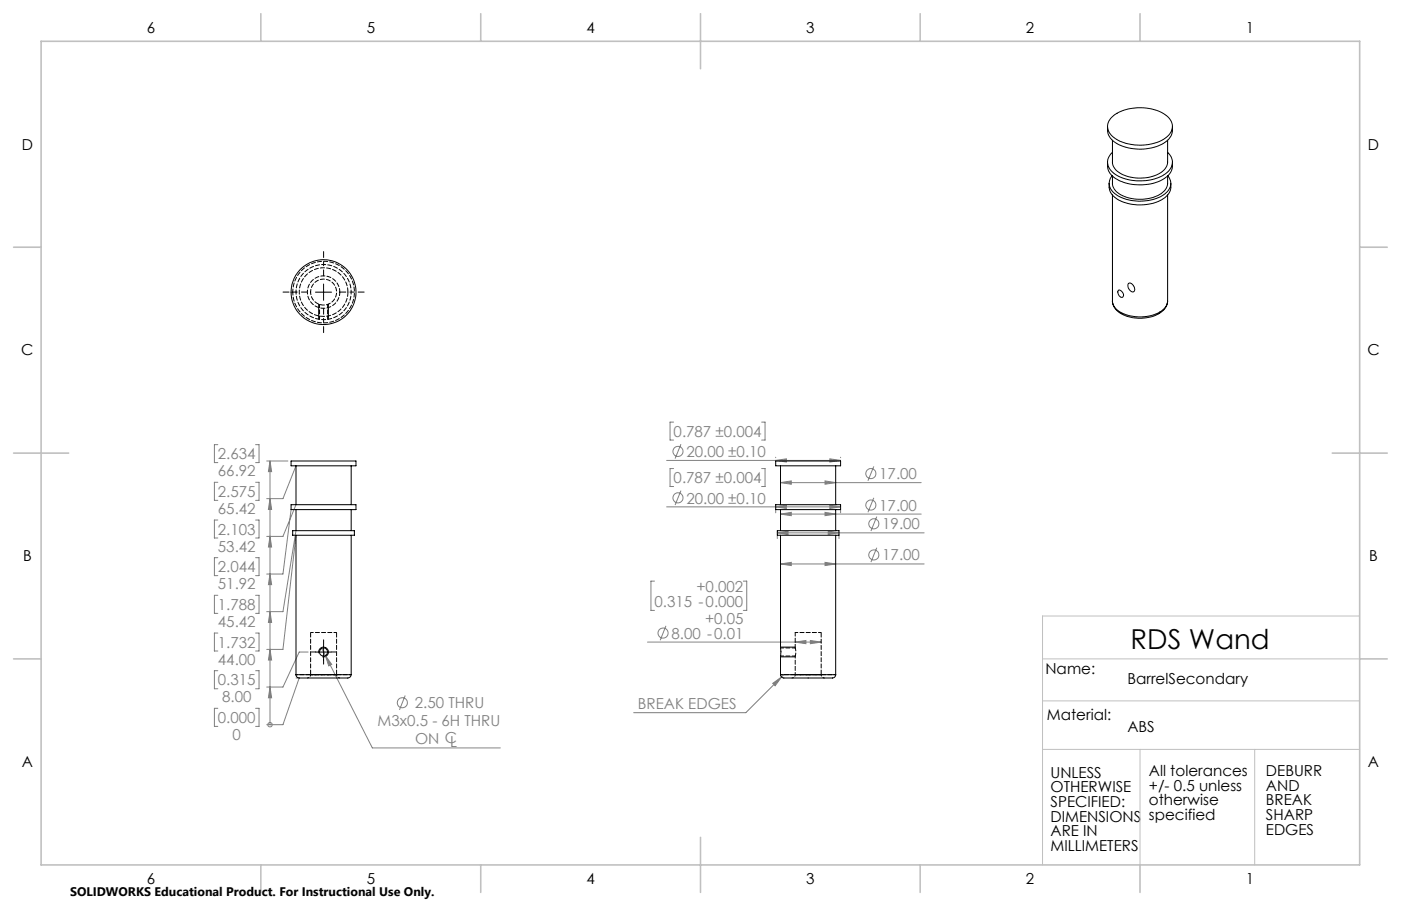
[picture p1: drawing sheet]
<svg xmlns="http://www.w3.org/2000/svg" width="432mm" height="279mm" viewBox="0 0 432 279" stroke-linecap="round" stroke-linejoin="round" font-family="sans-serif">
<g fill="none" stroke="#808080" stroke-width=".31">
<path d="M67.1 137.1h-1v5.6h1M78.8 137.1h1v5.6h-1M207.6 130.2h-1.1v5.5h1.1M209.9 137l-1.8 4.4M234.7 130.2h1.1v5.5h-1.1M67.1 148.7h-1v5.6h1M78.8 148.7h1v5.6h-1M82.2 142.2h6.5M83.2 142.2v81.3M83.2 153.8l.5 3.3h-1zM83.2 142.2l.5 3.3h-1zM89.7 157.2l-2.5 19.8h-5"/>
<path d="M91.2 155.6l-4 9.8h-5M91.2 143.7l-4 10.1h-5M205.5 156.3h53.6M205.5 142h53.6M207.6 144.5h-1.1v5.5h1.1M209.9 151.3l-1.8 4.5M234.7 144.5h1.1v5.5h-1.1M239.1 156.3l3.3-.5v1zM239.1 142l3.3-.5v1zM239.1 141v.1M239.1 157.3v.9M240.6 158.5l3.3-.5v1z"/>
<path d="M240.6 158.5h43.3M240.6 148.8l3.3-.5v1zM240.6 148.8h43.3M254.3 158l3.3 .5-3.3 .5zM254.3 148.3l3.3 .5-3.3 .5zM255.8 155.8l3.3 .5-3.3 .5zM255.8 141.5l3.3 .5-3.3 .5zM259.1 141v.1M259.1 157.3v.9M269.3 153.5l-1.8 4.5M269.3 143.8l-1.8 4.5M270.2 159.3l-1.8 4.5"/>
<path d="M67.1 160.4h-1v5.5h1M67.1 172h-1v5.5h1M78.8 160.4h1v5.5h-1M78.8 172h1v5.5h-1M83.2 177l.5 3.3h-1zM83.2 165.4l.5 3.3h-1zM91.2 165.1l-4 35.2h-5M91.2 163.7l-4 24.9h-5M201.7 179.2h-1.1v9h1.1M229.1 179.2h1.1v9h-1.1M239.6 164.3l3.3-.5v1zM239.6 165.3v.8"/>
<path d="M239.6 164.3h45.2M240.6 173.9l3.3-.5v1zM240.6 173.9h44.2M254.3 173.4l3.3 .5-3.3 .5zM255.3 163.8l3.3 .5-3.3 .5zM258.6 165.3v.8M270.2 168.9l-1.8 4.5M67.1 183.6h-1v5.6h1M67.1 195.2h-1v5.6h1M78.8 183.6h1v5.6h-1M78.8 195.2h1v5.6h-1M83.2 188.6l.5 3.3h-1z"/>
<path d="M99.2 200l15.6 30.6h39.4M199.6 198h53.5M205.2 193l-1.7 4.4M245.1 198l3.3-.5v1zM249.8 197.5l3.3 .5-3.3 .5zM67.1 218.4h-1v5.6h1M67.1 206.8h-1v5.6h1M78.8 218.4h1v5.6h-1M78.8 206.8h1v5.6h-1M83.2 211.9l.5 3.3h-1zM83.2 200.3l.5 3.3h-1zM91.2 209.1h1l-5 14.4h-5"/>
<path d="M95 201.1h-2.8l-5 10.8h-5M100.3 202.2l1.9 2.7-.9 .5zM124.9 214.5l-1.8 4.4M238.2 210.7l2.7-1.9-2 2.7zM241.6 208.1l-11.7 11.7h-34.6M83.2 223.5h.1"/>
<circle cx="208.9" cy="139.2" r="1.56"/>
<circle cx="208.9" cy="153.5" r="1.56"/>
<circle cx="268.4" cy="155.8" r="1.56"/>
<circle cx="268.4" cy="146" r="1.55"/>
<circle cx="269.3" cy="171.1" r="1.56"/>
<circle cx="269.3" cy="161.5" r="1.55"/>
<circle cx="204.4" cy="195.2" r="1.56"/>
<circle cx="124" cy="216.7" r="1.56"/>
<circle cx="83.2" cy="223.5" r=".68"/>
</g>
<path d="M97.2 90.1h5M98.2 93.8v4.7M99.7 87.6v5M101.2 93.8v4.7M347.8 87.4a1.68 1.68 0 0 1 1.9 2.1 .78 .78 0 0 1-.7 .6 .78 .78 0 0 1-.8-.6l-.6-1.2zM99.7 198.6v5M240.6 199.6h4.5M97.2 201.1h5M98.3 201.5a1.5 1.5 0 0 1 1.3-1.9 1.5 1.5 0 0 1 1.6 1.6 1.5 1.5 0 0 1-1.9 1.3M240.6 202.6h4.5" fill="none" stroke="#000" stroke-width=".31"/>
<path d="M419.1 190h-97.8v76.7M321.3 203.2h97.8M321.3 216.1h97.8M321.3 231.1h97.8M351.4 231.1v35.6M386.7 231.1v35.6" fill="none" stroke="#c0c0c0" stroke-width=".31"/>
<g fill="none" stroke="#c0c0c0" stroke-width=".5">
<path d="M12.7 12.7h406.4v254h-406.4zM80.4 4.2v8.5M148.2 4.2v8.5M215.9 4.2v17M283.6 4.2v8.5M351.4 4.2v8.5M4.2 76.2h8.5M419.1 76.2h8.5M4.2 139.7h17M410.6 139.7h17M4.2 203.2h8.5M419.1 203.2h8.5"/>
<path d="M215.9 258.2v17M80.4 266.7v8.5M148.2 266.7v8.5M283.6 266.7v8.5M351.4 266.7v8.5"/>
</g>
<path d="M99.7 198.6v-1.3M97.2 201.1h-1.2M99.7 203.6v1.2M102.2 201.1h1.3" fill="none" stroke="#000" stroke-width=".31" stroke-dasharray="15.2 1.3 1.3 1.3"/>
<path d="M94.7 90.1h-7.5M99.7 85.1v-7.5M99.7 95.1v7.5M104.7 90.1h7.5" fill="none" stroke="#000" stroke-width=".31" stroke-dasharray="15.2 1.3 1.3 1.3" stroke-dashoffset="13.4"/>
<g fill="#808080">
<path d="M83.2 211.9l.5 3.3h-1zM83.2 200.3l.5 3.3h-1zM83.2 188.6l.5 3.3h-1zM83.2 177l.5 3.3h-1zM83.2 165.4l.5 3.3h-1zM83.2 153.8l.5 3.3h-1zM83.2 142.2l.5 3.3h-1z"/>
<path d="M254.3 158l3.3 .5-3.3 .5zM240.6 158.5l3.3-.5v1z"/>
<path d="M100.3 202.2l1 3.2 .9-.5zM238.2 210.7l.7 .8 2-2.7zM240.6 173.9l3.3-.5v1zM254.3 173.4l3.3 .5-3.3 .5zM245.1 198l3.3-.5v1zM249.8 197.5l3.3 .5-3.3 .5zM239.6 164.3l3.3-.5v1zM255.3 163.8l3.3 .5-3.3 .5zM239.1 156.3l3.3-.5v1zM255.8 155.8l3.3 .5-3.3 .5zM240.6 148.8l3.3-.5v1zM254.3 148.3l3.3 .5-3.3 .5zM239.1 142l3.3-.5v1zM255.8 141.5l3.3 .5-3.3 .5z"/>
</g>
<g fill="none" stroke="#000" stroke-width=".31">
<path d="M341.3 39a5.9 5.9 0 0 0 5.1 6.2 14.8 14.8 0 0 0 13.5-2 4.5 4.5 0 0 0 1.5-4.2M342.6 36.2a14.5 14.5 0 0 1 14-2.1 5.9 5.9 0 0 1 4.8 5.2 7 7 0 0 1-6.2 5 14.6 14.6 0 0 1-12.3-2.2 3.8 3.8 0 0 1-.3-5.9zM341.3 50a5.4 5.4 0 0 0 3.9 5.8 15.1 15.1 0 0 0 14.7-1.6 4.6 4.6 0 0 0 1.5-4.2M341.8 56.6a5.6 5.6 0 0 0 4.8 5.8 14.2 14.2 0 0 0 12.8-1.8 4.3 4.3 0 0 0 1.5-4M342.8 54.2a3.9 3.9 0 0 0 1.6 6.1 14.3 14.3 0 0 0 15-.8 3.5 3.5 0 0 0 .5-5.3M342.9 43.3v6.7a5.1 5.1 0 0 0 4.3 4.3 12.3 12.3 0 0 0 11.7-2l.9-1.8 .1-7.2M342.9 47a4 4 0 0 0 .8 6.7 15.1 15.1 0 0 0 15.9-.4 3.9 3.9 0 0 0 .3-6.3M342.9 54.3v2.3a5.1 5.1 0 0 0 4.3 4.2 12.3 12.3 0 0 0 11.7-2l.9-1.8 .1-2.7M342.9 60.1v32.8M359.9 60.1v32.7M344.7 89.6a1.37 1.37 0 0 1 1.3 .6 1.37 1.37 0 0 1 0 1.5 1.45 1.45 0 0 1-1.3-2.1zM359.8 92.8a5.4 5.4 0 0 1-4.2 4.7 11.6 11.6 0 0 1-11.7-2.1l-.9-1.5-.1-1"/>
<path d="M359.9 92.8a5 5 0 0 1-4.1 4.2 12.5 12.5 0 0 1-11.8-1.8l-.8-1-.3-1.3M89.7 155.6h20v1.6h-20zM89.7 142.2h20v1.5h-20zM91.2 143.7v11.9M91.2 157.2v6.5M108.2 143.7v11.9M108.2 157.2v6.5M239.1 155.6h20v1.6h-20zM239.1 142.2h20v1.5h-20zM240.6 143.7v11.9M240.6 157.2v6.5M257.6 143.7v11.9"/>
<path d="M257.6 157.2v6.5M90.2 163.7h19v1.4h-19zM91.2 165.1v43M108.2 165.1v43M239.6 163.7h19v1.4h-19zM240.6 165.1v43M257.6 165.1v43M91.2 208.1a1.47 1.47 0 0 0 2 1h10.2a9.7 9.7 0 0 0 4.5-.3l.3-.7M91.2 208.1h17M240.6 208.1a1.66 1.66 0 0 0 2.3 1h10.2a7.9 7.9 0 0 0 4.2-.3l.3-.7M240.6 208.1h17"/>
<circle cx="99.7" cy="90.1" r="10"/>
<circle cx="99.7" cy="201.1" r="1.26"/>
</g>
<path d="M90.2 90.1a9.5 9.5 0 0 0 14.1 8.3 9.5 9.5 0 0 0 .6-16.3 9.5 9.5 0 0 0-14.6 7.3l-.1 .7M245.1 199.8h-4.5M245.1 199.8l.2 1.1-.2 1.4M103.7 208.1h-8h8M240.6 202.3h4.5M249.1 208.1h-4h8h-4" fill="none" stroke="#000" stroke-width=".31" stroke-dasharray="1.3 .6" stroke-dashoffset=".3"/>
<path d="M95.7 195.1h8M245.1 195.1h8" fill="none" stroke="#000" stroke-width=".31" stroke-dasharray="1.3 .6" stroke-dashoffset=".4"/>
<path d="M95.7 208.1a1 1 0 0 1-1 1M104.7 209.1a1 1 0 0 1-1-1M245.1 208.1a1 1 0 0 1-1 1M254.1 209.1a1 1 0 0 1-1-1" fill="none" stroke="#000" stroke-width=".31" stroke-dasharray="1.3 .6" stroke-dashoffset=".8"/>
<path d="M107.2 90.1a7.5 7.5 0 0 1-11 6.6 7.5 7.5 0 0 1-.6-12.9 7.5 7.5 0 0 1 11.6 5.7v.6M95.7 195.1v13M103.7 208.1v-13M253.1 208.1v-13" fill="none" stroke="#000" stroke-width=".31" stroke-dasharray="1.3 .6" stroke-dashoffset="-.1"/>
<path d="M108.2 208.1h-17M257.6 208.1h-17" fill="none" stroke="#000" stroke-width=".31" stroke-dasharray="1.3 .6" stroke-dashoffset=".7"/>
<path d="M240.7 200.8v.3" fill="none" stroke="#000" stroke-width=".31" stroke-dasharray="1.3 .6"/>
<path d="M91.2 90.1a8.5 8.5 0 0 0 12.6 7.4 8.5 8.5 0 0 0 .6-14.6 8.5 8.5 0 0 0-13.1 6.5l-.1 .7M245.1 202.3v5.8" fill="none" stroke="#000" stroke-width=".31" stroke-dasharray="1.3 .6" stroke-dashoffset=".6"/>
<path d="M98.5 93.9v4.6M101 98.5v-4.6M104.7 90.1a5 5 0 0 0-7.3-4.4 5 5 0 0 0-.4 8.5 5 5 0 0 0 7.7-3.6v-.5M245.1 195.1v4.7" fill="none" stroke="#000" stroke-width=".31" stroke-dasharray="1.3 .6" stroke-dashoffset=".2"/>
<path d="M95.7 90.1a4 4 0 0 0 5.9 3.5 4 4 0 0 0 .4-6.8 4 4 0 0 0-6.2 2.8l-.1 .5" fill="none" stroke="#000" stroke-width=".31" stroke-dasharray="1.3 .6" stroke-dashoffset=".5"/>
<text font-size="8.5" x="348.5" y="200.2">RDS Wand</text>
<g font-size="4.7">
<text x="45.3" y="10.1">6</text>
<text x="113" y="10.1">5</text>
<text x="180.7" y="10.1">4</text>
<text x="248.5" y="10.1">3</text>
<text x="316.2" y="10.1">2</text>
<text x="383.9" y="10.1">1</text>
<text x="6.7" y="46.1">D</text>
<text x="421.6" y="46.1">D</text>
<text x="6.6" y="109.6">C</text>
<text x="421.5" y="109.6">C</text>
<text x="7.1" y="173.1">B</text>
<text x="422" y="173.1">B</text>
<text x="322.2" y="207.7">Name:</text>
<text x="347.5" y="211.1">BarrelSecondary</text>
<text x="322.7" y="221.9">Material:</text>
<text x="347.5" y="225.9">ABS</text>
<text x="6.7" y="236.6">A</text>
<text x="323.8" y="239.8">UNLESS</text>
<text x="354.1" y="239.3">All tolerances</text>
<text x="390.2" y="239.4">DEBURR</text>
<text x="421.6" y="236.6">A</text>
<text x="323.8" y="244.3">OTHERWISE</text>
<text x="354.1" y="243.9">+/- 0.5 unless</text>
<text x="390.2" y="243.9">AND</text>
<text x="323.8" y="248.8">SPECIFIED:</text>
<text x="354.1" y="248.4">otherwise</text>
<text x="390.2" y="248.4">BREAK</text>
<text x="323.8" y="253.4">DIMENSIONS</text>
<text x="323.8" y="257.9">ARE IN</text>
<text x="354.1" y="252.9">specified</text>
<text x="390.2" y="252.9">SHARP</text>
<text x="390.2" y="257.5">EDGES</text>
<text x="323.8" y="262.4">MILLIMETERS</text>
<text x="45.3" y="272.6">6</text>
<text x="113" y="272.6">5</text>
<text x="180.7" y="272.6">4</text>
<text x="248.5" y="272.6">3</text>
<text x="316.2" y="272.6">2</text>
<text x="383.9" y="272.6">1</text>
</g>
<g font-size="4.7" fill="#808080">
<text x="207.6" y="134.7">0.787 ±0.004</text>
<text x="67.2" y="141.6">2.634</text>
<text x="211.5" y="141">20.00 ±0.10</text>
<text x="67.2" y="146.9">66.92</text>
<text x="207.6" y="149">0.787 ±0.004</text>
<text x="271" y="147.7">17.00</text>
<text x="67.2" y="153.3">2.575</text>
<text x="211.5" y="155.3">20.00 ±0.10</text>
<text x="67.2" y="158.5">65.42</text>
<text x="271" y="157.4">17.00</text>
<text x="67.2" y="164.9">2.103</text>
<text x="271.9" y="163.2">19.00</text>
<text x="67.2" y="170.1">53.42</text>
<text x="271.9" y="172.8">17.00</text>
<text x="67.2" y="176.5">2.044</text>
<text x="67.2" y="181.7">51.92</text>
<text x="214.7" y="182.7">+0.002</text>
<text x="67.2" y="188.1">1.788</text>
<text x="201.7" y="187.2">0.315 -0.000</text>
<text x="67.2" y="193.4">45.42</text>
<text x="206.9" y="197">8.00 -0.01</text>
<text x="217.3" y="192.5">+0.05</text>
<text x="67.2" y="199.7">1.732</text>
<text x="67.2" y="205">44.00</text>
<text x="67.2" y="211.4">0.315</text>
<text x="68.5" y="216.6">8.00</text>
<text x="127.9" y="218.4">2.50 THRU</text>
<text x="196.6" y="218.7">BREAK EDGES</text>
<text x="67.2" y="223">0.000</text>
<text x="116.4" y="224">M3x0.5 - 6H THRU</text>
<text x="71.7" y="228.2">0</text>
<text x="127.9" y="229.6">ON CL</text>
</g>
<text font-size="3.8" x="21.6" y="276.3">SOLIDWORKS Educational Product. For Instructional Use Only.</text>
</svg>
